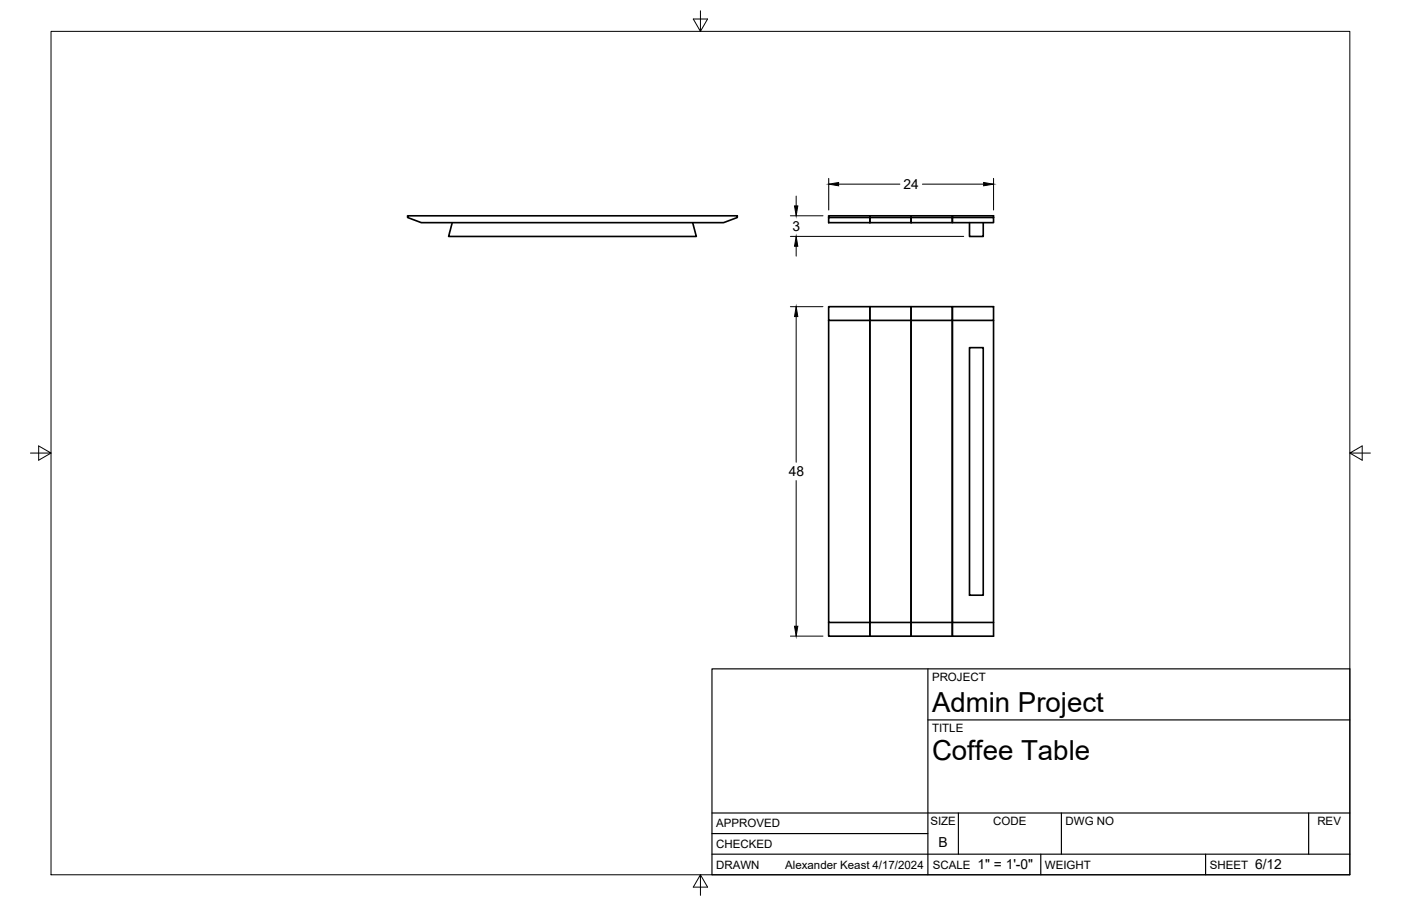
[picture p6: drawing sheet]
<svg xmlns="http://www.w3.org/2000/svg" width="432mm" height="279mm" viewBox="0 0 432 279" stroke-linecap="round" stroke-linejoin="round" font-family="sans-serif">
<!-- layer: Visible -->
<g fill="none" stroke="#000" stroke-width=".51">
<path d="M125.6 66.5h101.6v.6l-4.2 1.6h-93.1l-4.3-1.6zM139.4 68.7l-1.1 4.2h76.3l-1.1-4.2M255.4 67.1h12.7v1.6h-12.7zM255.4 67.1v-.6h12.7v.6v-.6h12.7v.6v-.6h12.7v.6v-.6h12.7v2.2h-12.7v-1.6h12.7M268.1 67.1h12.7v1.6h-12.7zM280.8 67.1h12.7v1.6h-12.7zM298.8 68.7v4.2h4.2v-4.2M255.4 94.6h12.7v4.2h-12.7zM255.4 98.8v93.2h12.7v4.2h12.7v-97.4M268.1 98.8v97.4h-12.7v-4.2M268.1 94.6h12.7v4.2h-12.7zM268.1 98.8v93.2h12.7v4.2h12.7v-97.4v93.2h12.7"/>
<path d="M280.8 94.6h12.7v4.2h-12.7zM280.8 98.8v93.2h12.7v4.2h12.7v-97.4M293.5 94.6h12.7v4.2h-12.7zM298.8 107.2h4.2v76.4h-4.2z"/>
</g>
<!-- layer: Border -->
<path d="M15.7 9.7h400.3v260.1h-400.3zM215.9 3.3v6.4l-2.2-3.8h4.4l-2.2 3.8M9.4 139.7h6.3l-3.8-2.2v4.4l3.8-2.2M416 139.7l3.8 2.2v-4.4l-3.8 2.2h6.4M215.9 269.8l2.2 3.8h-4.4l2.2-3.8v6.3" fill="none" stroke="#000" stroke-width=".31"/>
<!-- layer: Titleblock -->
<path d="M219.4 206.3h196.6v63.5h-196.6zM286 206.3v63.5M286 222h130M219.4 257.1h66.6M219.4 250.7h196.6M295.4 250.7v12.7M327.1 250.7v12.7M403.3 250.7v12.7M219.4 263.4h196.6M320.8 263.4v6.4M371.6 263.4v6.4" fill="none" stroke="#000" stroke-width=".36"/>
<!-- layer: FD_Dimensions -->
<path d="M255.4 55v9.8M258.5 56.8h18.8M284.3 56.8h18.9M306.2 55v9.8M243.6 72.9h53.4M243.6 66.5h10M245.4 60.5v3M245.4 75.9v3.1M243.6 94.6h10M245.4 97.6v45M245.4 148.2v44.9M243.6 196.2h10" fill="none" stroke="#000" stroke-width=".31"/>
<path d="M255.4 56.8l3.1-.5v1zM303.2 56.3l3 .5-3 .5zM245.4 72.9l.5 3h-1zM244.9 63.5h1l-.5 3zM245.4 94.6l.5 3h-1zM244.9 193.1h1l-.5 3.1z" fill="#000" stroke="#000" stroke-width=".31"/>
<g font-size="8.5">
<text x="287.3" y="219.5">Admin Project</text>
<text x="287.3" y="234.5">Coffee Table</text>
</g>
<g font-size="4.3">
<text x="278.5" y="58.3">24</text>
<text x="244.2" y="71.2">3</text>
<text x="243.1" y="146.9">48</text>
<text x="289.3" y="261.2">B</text>
<text x="301.2" y="268.1">1&quot; = 1'-0&quot;</text>
<text x="386.8" y="268.1">6/12</text>
</g>
<g font-size="3.5">
<text x="287.3" y="210.1">PROJECT</text>
<text x="287.3" y="225.8">TITLE</text>
<text x="220.7" y="255.2">APPROVED</text>
<text x="286.7" y="254.5">SIZE</text>
<text x="306.1" y="254.5">CODE</text>
<text x="328.4" y="254.5">DWG NO</text>
<text x="406" y="254.5">REV</text>
<text x="220.7" y="261.5">CHECKED</text>
<text x="220.7" y="267.9">DRAWN</text>
<text x="242" y="267.9">Alexander Keast 4/17/2024</text>
<text x="287.5" y="267.9">SCALE</text>
<text x="322.1" y="267.9">WEIGHT</text>
<text x="372.9" y="267.9">SHEET</text>
</g>
</svg>
